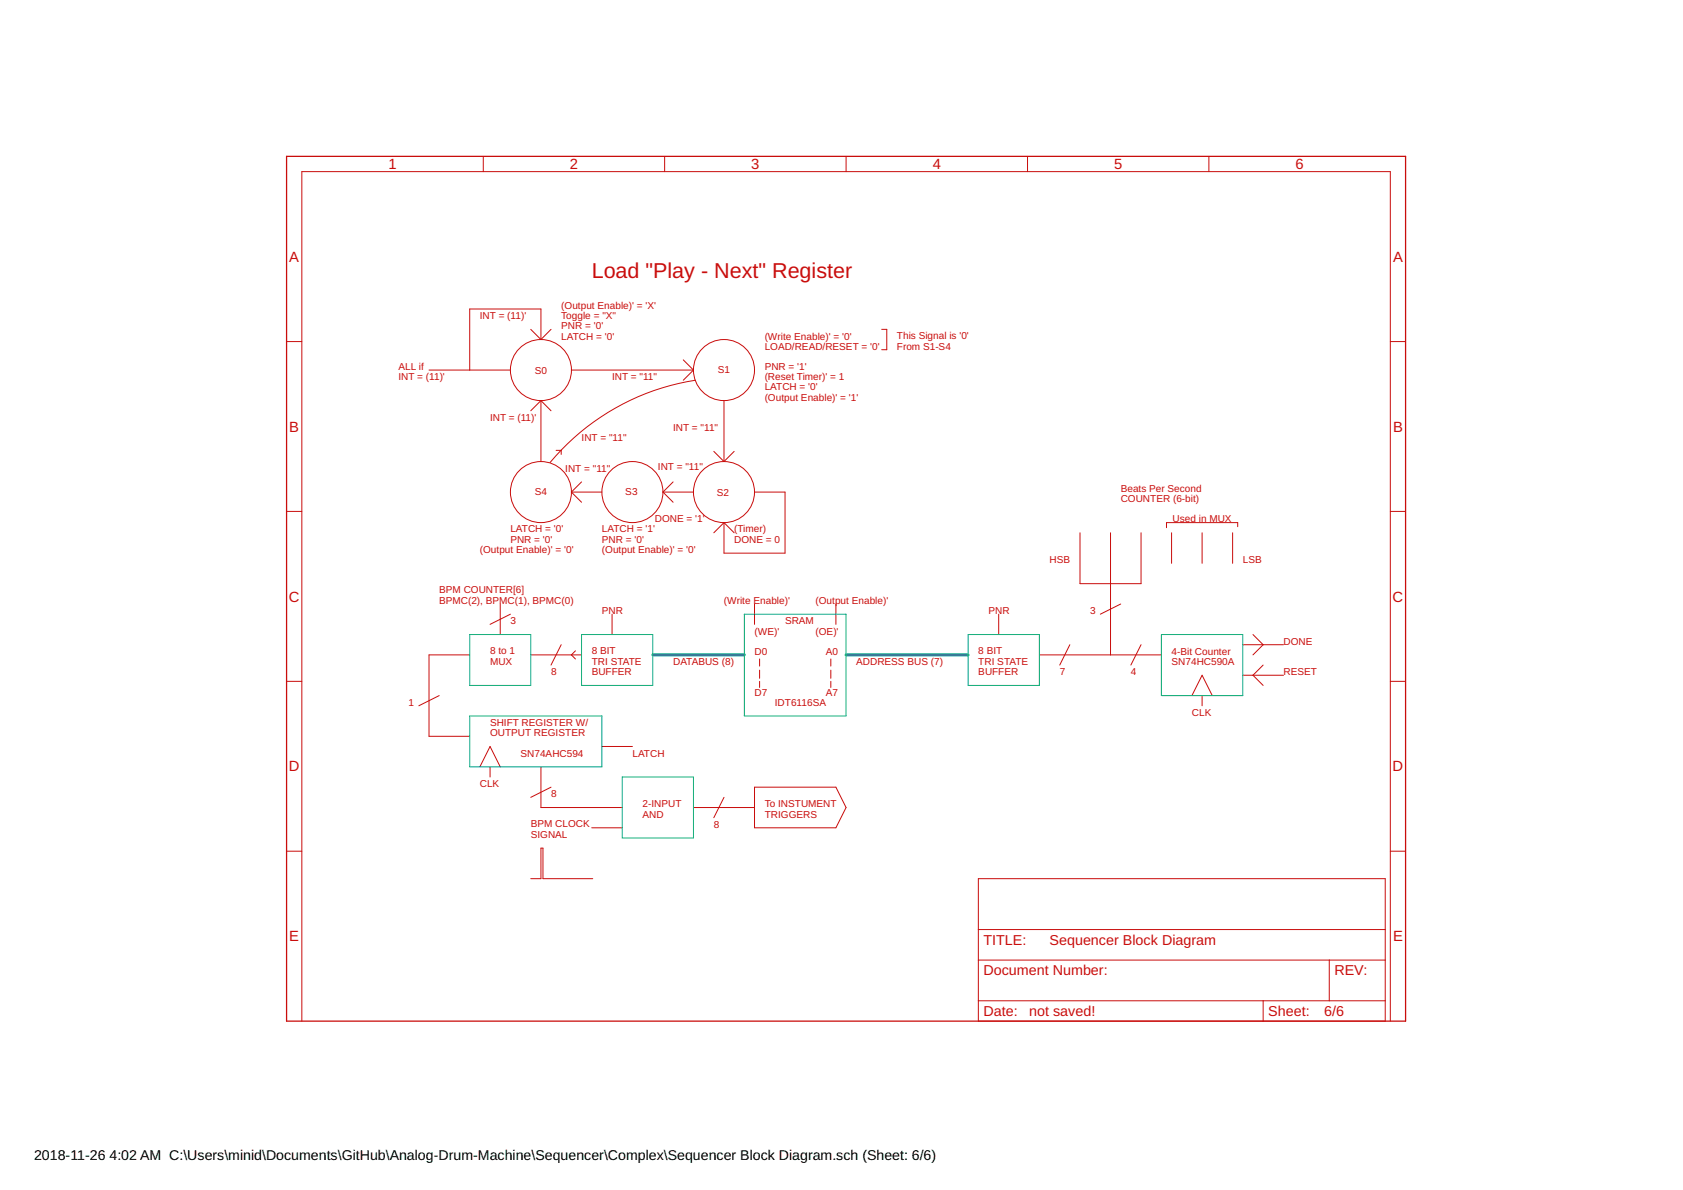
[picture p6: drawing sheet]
<svg xmlns="http://www.w3.org/2000/svg" width="420mm" height="297mm" viewBox="0 0 420 297" stroke-linecap="round" stroke-linejoin="round" font-family="sans-serif">
<g fill="none" stroke="#c90d0c" stroke-width=".25">
<path d="M120.6 39v3.8M165.9 39v3.8M211.2 39v3.8M256.5 39v3.8M301.8 39v3.8M71.5 85.3h3.9M107.1 92.4h20.3M132.5 82.2l2.5 2.6M135 84.8v-7.7h-17.7v15.3M135 100v15.2M135 100l-2.5 2.5M135 100l2.6 2.5"/>
<path d="M137.6 82.2l-2.6 2.6M142.6 92.4h30.5M170.6 89.8l2.5 2.6M173.1 92.4l-2.5 2.5M173.6 94.9a59.2 59.2 0 0 0-36.3 20.6M180.7 100v15.2M220.1 82.2h1.3v5.1h-1.3M347.1 85.3h3.8M138.8 112.4h1.3v1M178.2 112.7l2.5 2.5M183.3 112.7l-2.6 2.5M71.5 127.7h3.9"/>
<path d="M142.6 122.8h7.7M142.6 122.8l2.6 2.6M145.2 120.3l-2.6 2.5M165.5 122.8h7.6M165.5 122.8l2.5 2.6M168 120.3l-2.5 2.5M180.7 130.5l2.6 2.5M180.7 130.5l-2.5 2.5M188.4 122.8h7.6v15.3h-15.3v-7.6M269.6 133v12.7h15.3v-12.7M277.2 133v30.5M292.5 133v7.6"/>
<path d="M300.1 133v7.6M307.7 133v7.6M309 131.5v-1h-17.8v1.2M347.1 127.7h3.8M124.9 150.8v7.6M127.4 153.3l-5.1 2.6M152.8 153.3v5.1M188.4 150.8v5.1M208.7 150.8v5.1M249.3 153.3v5.1M279.8 150.8l-5.1 2.5M312.8 158.4l2.5 2.5-2.5 2.6"/>
<path d="M71.5 170.1h3.9M109.6 173.6l-5 2.6M117.3 163.5h-10.2v20.3h10.2M132.5 163.5h12.7M140.1 160.9l-2.5 5.1M143.7 162.5l-1.1 1 1.1 1M189.6 164.5v1.8M189.6 167.3v2M189.6 170.1v1.5M207.4 164.5v1.8M207.4 167.3v2M207.4 170.1v1.5"/>
<path d="M259.5 163.5h30.4M267.1 160.9l-2.5 5.1M284.9 160.9l-2.6 5.1M297.6 173.6l2.5-5 2.5 5M300.1 173.6v2.6M310.3 168.6h10.1M310.3 160.9h10.1M315.3 166l-2.5 2.6 2.5 2.5M347.1 170.1h3.8M119.8 191.4l2.5-5.1 2.6 5.1M122.3 191.4v2.6M135 191.4v10.2h20.3"/>
<path d="M137.6 196.5l-5.1 2.5M150.3 186.3h7.6M180.7 199l-2.5 5.1M188.4 196.5h20.3l2.5 5.1-2.5 5h-20.3zM71.5 212.5h3.9M132.5 219.3h2.5v-7.6h.6v7.6h12.4M147.7 206.6h7.6M173.1 201.6h15.3M244.2 219.3h101.6v35.6h-101.6zM347.1 212.5h3.8M244.2 239.6h101.6M244.2 232h101.6"/>
<path d="M331.9 239.6v10.2M75.4 254.9v-212.1h271.7v212.1M244.2 249.8h101.6M315.3 249.8v5.1"/>
<circle cx="135" cy="92.4" r="7.6"/>
<circle cx="180.7" cy="92.4" r="7.6"/>
<circle cx="135" cy="122.8" r="7.6"/>
<circle cx="157.9" cy="122.8" r="7.6"/>
<circle cx="180.7" cy="122.8" r="7.6"/>
</g>
<path d="M71.5 39h279.4v215.9h-279.4z" fill="none" stroke="#c90d0c" stroke-width=".32"/>
<path d="M163 163.5h22.8M211.2 163.5h30.5" fill="none" stroke="#0696d7" stroke-width=".76"/>
<path d="M117.3 158.4h15.2v12.7h-15.2zM145.2 158.4h17.8v12.7h-17.8zM185.8 153.3h25.4v25.4h-25.4zM241.7 158.4h17.8v12.7h-17.8zM289.9 158.4h20.4v15.2h-20.4zM117.3 178.7h33v12.7h-33zM155.3 194h17.8v15.2h-17.8z" fill="none" stroke="#0dab76" stroke-width=".25"/>
<text font-size="5.4" fill="#c90d0c" x="147.7" y="69.5">Load &quot;Play - Next&quot; Register</text>
<g font-size="3.7" fill="#c90d0c">
<text x="97" y="42.2">1</text>
<text x="142.3" y="42.2">2</text>
<text x="187.6" y="42.2">3</text>
<text x="232.8" y="42.2">4</text>
<text x="278.1" y="42.2">5</text>
<text x="323.4" y="42.2">6</text>
<text x="72.2" y="65.3">A</text>
<text x="347.8" y="65.3">A</text>
<text x="72.2" y="107.7">B</text>
<text x="347.8" y="107.7">B</text>
<text x="72.1" y="150.2">C</text>
<text x="347.7" y="150.2">C</text>
<text x="72.1" y="192.6">D</text>
<text x="347.7" y="192.6">D</text>
<text x="72.2" y="235">E</text>
<text x="347.8" y="235">E</text>
</g>
<g font-size="3.6" fill="#c90d0c">
<text x="245.5" y="235.8">TITLE:</text>
<text x="262" y="235.8">Sequencer Block Diagram</text>
<text x="245.5" y="243.5">Document Number:</text>
<text x="333.1" y="243.5">REV:</text>
<text x="245.5" y="253.6">Date:</text>
<text x="256.9" y="253.6">not saved!</text>
<text x="316.6" y="253.6">Sheet:</text>
<text x="330.6" y="253.6">6/6</text>
</g>
<g font-size="3.5">
<text x="8.5" y="289.6">2018-11-26</text>
<text x="27.3" y="289.6">4:02 AM C:\Users\minid\Documents\GitHub\Analog-Drum-Machine\Sequencer\Complex\Sequencer Block Diagram.sch (Sheet: 6/6)</text>
</g>
<g font-size="2.5" fill="#c90d0c">
<text x="140.1" y="77.1">(Output Enable)' = 'X'</text>
<text x="119.8" y="79.7">INT = (11)'</text>
<text x="140.1" y="79.7">Toggle = &quot;X&quot;</text>
<text x="140.1" y="82.2">PNR = '0'</text>
<text x="140.1" y="84.7">LATCH = '0'</text>
<text x="190.9" y="87.3">LOAD/READ/RESET = '0'</text>
<text x="190.9" y="84.7">(Write Enable)' = '0'</text>
<text x="223.9" y="84.6">This Signal is '0'</text>
<text x="223.9" y="87.3">From S1-S4</text>
<text x="99.5" y="92.2">ALL if</text>
<text x="99.5" y="94.9">INT = (11)'</text>
<text x="133.5" y="93.4">S0</text>
<text x="152.8" y="94.9">INT = &quot;11&quot;</text>
<text x="179.2" y="93.1">S1</text>
<text x="190.9" y="92.4">PNR = '1'</text>
<text x="190.9" y="94.9">(Reset Timer)' = 1</text>
<text x="190.9" y="97.4">LATCH = '0'</text>
<text x="190.9" y="100">(Output Enable)' = '1'</text>
<text x="122.3" y="105.1">INT = (11)'</text>
<text x="168" y="107.6">INT = &quot;11&quot;</text>
<text x="145.2" y="110.1">INT = &quot;11&quot;</text>
<text x="141.1" y="117.8">INT = &quot;11&quot;</text>
<text x="164.2" y="117.3">INT = &quot;11&quot;</text>
<text x="133.5" y="123.6">S4</text>
<text x="156.1" y="123.6">S3</text>
<text x="179" y="123.9">S2</text>
<text x="279.8" y="122.7">Beats Per Second</text>
<text x="279.8" y="125.4">COUNTER (6-bit)</text>
<text x="163.5" y="130.2">DONE = '1'</text>
<text x="292.7" y="130.2">Used in MUX</text>
<text x="127.4" y="132.9">LATCH = '0'</text>
<text x="127.4" y="135.5">PNR = '0'</text>
<text x="150.3" y="132.9">LATCH = '1'</text>
<text x="150.3" y="135.5">PNR = '0'</text>
<text x="183.3" y="132.9">(Timer)</text>
<text x="183.3" y="135.5">DONE = 0</text>
<text x="119.8" y="138.1">(Output Enable)' = '0'</text>
<text x="150.3" y="138.1">(Output Enable)' = '0'</text>
<text x="262" y="140.6">HSB</text>
<text x="310.3" y="140.6">LSB</text>
<text x="109.6" y="148.1">BPM COUNTER[6]</text>
<text x="109.6" y="150.8">BPMC(2), BPMC(1), BPMC(0)</text>
<text x="127.4" y="155.9">3</text>
<text x="150.3" y="153.3">PNR</text>
<text x="180.7" y="150.8">(Write Enable)'</text>
<text x="196" y="155.9">SRAM</text>
<text x="203.6" y="150.8">(Output Enable)'</text>
<text x="246.8" y="153.3">PNR</text>
<text x="272.2" y="153.3">3</text>
<text x="188.4" y="158.4">(WE)'</text>
<text x="203.6" y="158.4">(OE)'</text>
<text x="320.4" y="160.9">DONE</text>
<text x="122.3" y="163.3">8 to 1</text>
<text x="122.3" y="166">MUX</text>
<text x="147.7" y="163.2">8 BIT</text>
<text x="147.7" y="165.9">TRI STATE</text>
<text x="168" y="166">DATABUS (8)</text>
<text x="188.4" y="163.5">D0</text>
<text x="206.1" y="163.5">A0</text>
<text x="213.8" y="166">ADDRESS BUS (7)</text>
<text x="244.2" y="163.2">8 BIT</text>
<text x="244.2" y="165.9">TRI STATE</text>
<text x="292.5" y="163.5">4-Bit Counter</text>
<text x="292.5" y="166">SN74HC590A</text>
<text x="137.6" y="168.5">8</text>
<text x="147.7" y="168.5">BUFFER</text>
<text x="188.4" y="173.6">D7</text>
<text x="206.1" y="173.6">A7</text>
<text x="244.2" y="168.5">BUFFER</text>
<text x="264.6" y="168.5">7</text>
<text x="282.3" y="168.5">4</text>
<text x="320.4" y="168.5">RESET</text>
<text x="102" y="176.2">1</text>
<text x="193.4" y="176.2">IDT6116SA</text>
<text x="297.6" y="178.7">CLK</text>
<text x="122.3" y="181.1">SHIFT REGISTER W/</text>
<text x="122.3" y="183.8">OUTPUT REGISTER</text>
<text x="130" y="188.9">SN74AHC594</text>
<text x="157.9" y="188.9">LATCH</text>
<text x="119.8" y="196.5">CLK</text>
<text x="137.6" y="199">8</text>
<text x="160.4" y="201.4">2-INPUT</text>
<text x="190.9" y="201.4">To INSTUMENT</text>
<text x="132.5" y="206.5">BPM CLOCK</text>
<text x="132.5" y="209.2">SIGNAL</text>
<text x="160.4" y="204.1">AND</text>
<text x="178.2" y="206.6">8</text>
<text x="190.9" y="204.1">TRIGGERS</text>
</g>
</svg>
